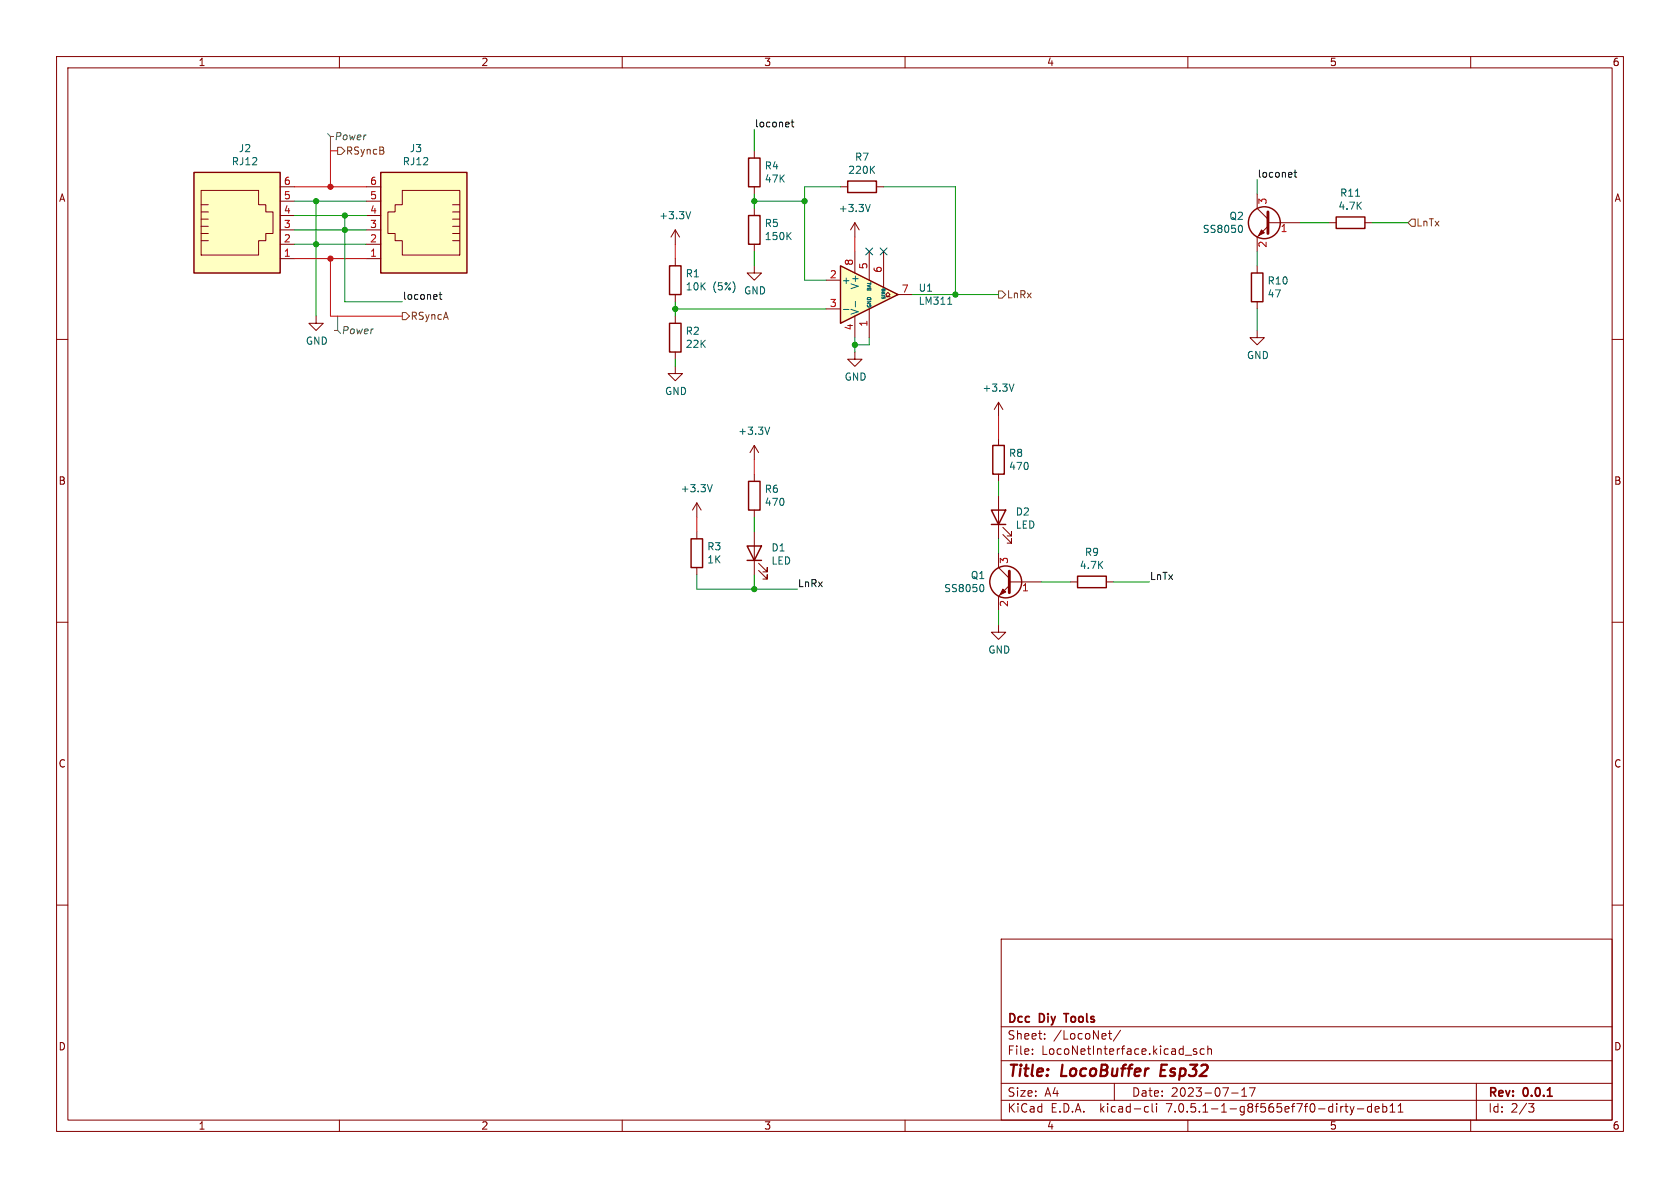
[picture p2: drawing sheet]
<svg xmlns="http://www.w3.org/2000/svg" width="297mm" height="210mm" viewBox="0 0 297 210" stroke-linecap="round" stroke-linejoin="round" font-family="sans-serif">
<g fill="none" stroke="#840000" stroke-width=".18">
<path d="M10 10h277v190h-277zM12 12h273v186h-273zM60 10v2M110 10v2M160 10v2M210 10v2M260 10v2M64.8 38.1h2.5M64.8 35.6h2.5M64.8 33h2.5M71.1 33.7h10.2v11.4h-10.2v-2.6h-1.3v-1.2h-1.2v-3.8h1.2v-1.3h1.3zM80 38.7h1.3"/>
<path d="M80 37.5h1.3M80 36.2h1.3M133.3 36.8v1.3M151.1 39.4l-.7 1.2M151.1 39.4v2.5M151.1 39.4l.8 1.2M222.2 34.3v2.5l2 1.9M224.2 39.4h5.7M234.9 39.4h1.3M241.3 39.4h1.3M10 60h2M64.8 45.7h2.5"/>
<path d="M64.8 43.2h2.5M64.8 40.6h2.5M80 42.5h1.3M80 41.3h1.3M80 40h1.3M119.4 40.6l-.8 1.3M119.4 40.6v2.6M119.4 45.7v1.3M119.4 52.1v1.2M119.4 40.6l.7 1.3M133.3 47v1.3h1.3l-1.3 1.2-1.2-1.2h1.2M133.3 43.2v1.3"/>
<path d="M222.2 47v1.3M222.2 53.3v1.3M224.2 40l-2 1.9v2.6M285 60h2M151.1 62.2v1.3h1.3l-1.3 1.3-1.2-1.3h1.2M176.5 71.1v2.6M176.5 77.5v1.2M176.5 71.1l-.7 1.3M176.5 71.1l.8 1.3M123.2 88.9l-.8 1.3M123.2 88.9v2.5M123.2 94v1.3"/>
<path d="M123.2 88.9l.8 1.3M133.3 94v7.6M134.1 99.6l1.5 1.5v-.8v.8h-.7M176.5 83.8v1.3M176.5 87.6v7.7M176.5 97.8v2.5l1.9 1.9M177.3 94.5l1.5 1.5v-.7v.7h-.7M177.3 93.2l1.5 1.5v-.7v.7h-.7M10 110h2M123.2 100.3v1.3M134.1 100.8l1.5 1.6v-.8v.8h-.7M176.5 110.5v1.3h1.3l-1.3 1.2-1.2-1.2h1.2"/>
<path d="M178.4 103.5l-1.9 1.9v2.6M178.4 102.9h5.7M189.2 102.9h1.3M195.6 102.9h1.2M285 110h2M10 160h2M285 160h2M177 166h108v32h-108zM60 198v2M110 198v2M160 198v2M177 194.5h108"/>
<path d="M177 191.5h108M177 187.5h108M177 181.5h108M182.5 186.3v.1M182.5 185.5v.1M184.7 183.6v.1M184.7 182.8v.1M196 182.7h.5M196.2 182.2v1.3l.3 .2M197 191.5v3M198.1 182.1l-1.3 2M202.5 196.5h.5"/>
<path d="M202.5 195.7h.5M203.7 195.1v1.3l.2 .2M204.5 195.1v.1M204.5 195.6v1M209.5 186.5h1.2M210 198v2M211.5 185.5l-.3-.1-.2 .2v.2l.5 .2v.3h-.5M212.9 185.5l-.4-.1-.3 .3v.4l.1 .2h.6M213.5 185.5l.2-.1 .4 .1 .1 .9M213.5 184.9v1.5M217.7 193.2h1.2M219.5 193.8h.9"/>
<path d="M219.5 192.7l.5-.4v1.5M220.9 192.3h1l-.7 1.5M237.7 195.6h.6M238 195.1v1.3l.3 .2M238.7 195.6l.3 1M239 196.6l-.1 .4-.2 .1M239.4 195.6l-.4 1M240 196h1.1M242.5 195.7l-.5-.1-.3 .3v.4l.2 .2h.6M242.5 195.1v1.5M243.1 196.1l.7-.1-.1-.3-.4-.1-.2 .2 .1 .7h.5M244.5 195.7l.4-.1 .3 .3v.4l-.2 .2h-.5"/>
<path d="M244.5 195.1v1.5M245.7 196.6h.9M245.7 195.5l.5-.4v1.5M247.2 196.6h.8M247.2 195.5l.4-.4v1.5M260 198v2M261 191.5v6.5M270.2 195.1h1l-.5 .6 .4 .1 .1 .5-.3 .3h-.4"/>
</g>
<path d="M273.6 193.8h.8" fill="none" stroke="#840000" stroke-width=".3"/>
<g fill="none" stroke="#840000" stroke-width=".25">
<path d="M67.3 30.5h15.2v17.8h-15.2zM132.3 38.1h2.1v5.1h-2.1zM236.2 38.4h5.1v2h-5.1zM118.4 47h2v5.1h-2zM221.2 48.3h2.1v5h-2.1zM175.5 78.7h2v5.1h-2zM122.2 95.3h2v5h-2zM132.1 96.5h2.5l-1.3 2.6zM132.1 99.1h2.5M175.3 90.2h2.5l-1.3 2.5zM175.3 92.7h2.5M190.5 101.9h5.1v2h-5.1z"/>
<circle cx="223.5" cy="39.4" r="2.82"/>
<circle cx="177.8" cy="102.9" r="2.82"/>
</g>
<path d="M122.1 37.4l-.4 1.3M153.9 36.1l-.5 1.3M219.3 39.8a.79 .79 0 0 1 0 1.3M179.3 67.9l-.5 1.3M125.9 85.7l-.4 1.2M173.6 103.3a.79 .79 0 0 1 0 1.3" fill="none" stroke="#006464" stroke-width=".18"/>
<path d="M67.3 30.5h15.2v17.8h-15.2z" fill="#ffffc2" stroke="#ffffc2" stroke-width=".18"/>
<path d="M224.2 37.5v3.8M178.4 101v3.8" fill="none" stroke="#840000" stroke-width=".51"/>
<g fill="#840000" stroke="#840000" stroke-width=".18">
<path d="M177.3 104.1l.5 .5-1 .6z"/>
<path d="M223 40.6l.5 .5-1 .6z"/>
</g>
<path d="M148.6 47l10.1 5.1-10.1 5.1z" fill="#ffffc2"/>
<path d="M34.3 30.5h15.2v17.8h-15.2zM132.3 27.9h2.1v5.1h-2.1zM149.9 32h5v2h-5zM118.4 57.2h2v5h-2zM148.6 47l10.1 5.1-10.1 5.1zM132.3 85.1h2.1v5.1h-2.1z" fill="none" stroke="#840000" stroke-width=".25"/>
<g fill="none" stroke="#840000" stroke-width=".18">
<path d="M35.6 38.7h1.2M35.6 37.5h1.2M35.6 36.2h1.2M35.6 33.7h10.1v2.5h1.3v1.3h1.3v3.8h-1.3v1.2h-1.3v2.6h-10.1zM49.5 38.1h2.6M49.5 35.6h2.6M49.5 33h2.6M133.3 26.7v1.2M133.3 33v1.3M148.6 33h1.3M154.9 33h1.3M35.6 42.5h1.2"/>
<path d="M35.6 41.3h1.2M35.6 40h1.2M49.5 45.7h2.6M49.5 43.2h2.6M49.5 40.6h2.6M55.9 55.9v1.3h1.2l-1.2 1.2-1.3-1.2h1.3M119.4 55.9v1.3M146 49.5h2.6M146 54.6h2.6M151.1 44.5v3.8M151.1 55.9v3.8M153.7 44.5v5"/>
<path d="M153.7 54.6v5.1M156.2 44.5v6.3M156.6 52.5h.4l-.4-.4 .4-.4 .4 .4-.4 .4h.4M158.7 52.1h2.6M222.2 58.4v1.3h1.3l-1.3 1.3-1.2-1.3h1.2M119.4 64.8v1.2h1.2l-1.2 1.3-1.3-1.3h1.3M119.4 62.2v1.3M133.3 78.7v2.6M133.3 78.7l-.7 1.3M133.3 78.7l.8 1.3M133.3 83.8v1.3M133.3 90.2v1.2"/>
</g>
<path d="M149.1 54.7h1M151.2 53.3v1M167.5 53.8h.8M136.1 75.5l-.5 1.3" fill="none" stroke="#006464" stroke-width=".18"/>
<path d="M34.3 30.5h15.2v17.8h-15.2z" fill="#ffffc2" stroke="#ffffc2" stroke-width=".18"/>
<path d="M57.9 23.6l.5 .5h.5h-.5v2.6M59.7 55.9v2.5h-.5h.5l.5 .5" fill="none" stroke="#484848" stroke-width=".18"/>
<path d="M59.7 26h.6l.7 .7-.7 .6h-.6zM249.6 38.7h.6v1.3h-.6l-.7-.6zM71.1 55.2h.7l.6 .7-.6 .6h-.7zM176.5 51.4h.7l.6 .7-.6 .6h-.7z" fill="none" stroke="#725600" stroke-width=".18"/>
<path d="M139.9 21.6h.4M140 21.2v1.1l.3 .1M228.8 30.5h.4M228.9 30.1v1l.3 .2M77.6 52.1h.5M77.8 51.6v1.1l.3 .2" fill="none" stroke="#0f0f0f" stroke-width=".18"/>
<g fill="none" stroke="#009600" stroke-width=".18">
<path d="M52.1 35.6h12.7M52.1 38.1h12.7M55.9 35.6v20.3M61 38.1v15.2h10.1M133.3 22.9v3.8M133.3 34.3v2.5M133.3 35.6h8.9M148.6 33h-6.4v16.5h3.8M156.2 33h12.7v19.1M222.2 31.8v2.5M229.9 39.4h5M242.6 39.4h6.3"/>
<path d="M52.1 40.6h12.7M52.1 43.2h12.7M119.4 54.6h26.6M119.4 53.3v2.6M133.3 44.5v2.5M151.1 59.7v2.5M153.7 59.7v1.3h-2.6M161.3 52.1h15.2M222.2 44.5v2.5M222.2 54.6v3.8M119.4 63.5v1.3M133.3 91.4v2.6"/>
<path d="M176.5 85.1v2.5M176.5 95.3v2.5M123.2 101.6v2.5h17.8M133.3 101.6v2.5M176.5 108v2.5M184.1 102.9h5.1M196.8 102.9h6.4"/>
</g>
<path d="M52.1 33h12.7M59.7 26.7h-1.3v6.3M52.1 45.7h12.7M58.4 45.7v10.2h12.7M119.4 43.2v2.5M151.1 41.9v2.6M176.5 73.7v3.8M123.2 91.4v2.6M133.3 81.3v2.5" fill="none" stroke="#f00" stroke-width=".18"/>
<path d="M153.1 43.8l1.2 1.3M154.3 43.8l-1.2 1.3M155.6 43.8l1.2 1.3M156.8 43.8l-1.2 1.3" fill="none" stroke="#000084" stroke-width=".18"/>
<g fill="#009600" stroke="#009600" stroke-width=".18">
<circle cx="61" cy="40.6" r=".46"/>
<circle cx="119.4" cy="54.6" r=".46"/>
<circle cx="55.9" cy="43.2" r=".46"/>
<circle cx="55.9" cy="35.6" r=".46"/>
<circle cx="61" cy="38.1" r=".46"/>
<circle cx="142.2" cy="35.6" r=".46"/>
<circle cx="168.9" cy="52.1" r=".46"/>
<circle cx="151.1" cy="61" r=".46"/>
<circle cx="133.3" cy="35.6" r=".46"/>
<circle cx="133.3" cy="104.1" r=".46"/>
</g>
<g fill="#f00" stroke="#f00" stroke-width=".18">
<circle cx="58.4" cy="45.7" r=".46"/>
<circle cx="58.4" cy="33" r=".46"/>
</g>
<g font-size="2.8" fill="#840000">
<text x="178" y="190.8">Title:</text>
<text x="187.5" y="190.8">LocoBuffer</text>
<text x="205.6" y="190.8">Esp32</text>
</g>
<g font-size="2.1" fill="#840000">
<text x="178" y="183.9">Sheet:</text>
<text x="178" y="181.1">Dcc</text>
<text x="183.7" y="181.1">Diy</text>
<text x="186.2" y="183.9">/LocoNet/</text>
<text x="188.6" y="181.1">Tools</text>
<text x="178" y="186.6">File:</text>
<text x="184" y="186.6">LocoNetInterface.kicad_sch</text>
<text x="178" y="196.8">KiCad</text>
<text x="178" y="194">Size:</text>
<text x="184.6" y="194">A4</text>
<text x="185.7" y="196.8">E.D.A.</text>
<text x="194.4" y="196.8">kicad-cli</text>
<text x="200" y="194">Date:</text>
<text x="206.2" y="196.8">7.0.5.1-1-g8f565ef7f0-dirty-deb11</text>
<text x="206.9" y="194">2023-07-17</text>
<text x="263" y="194.2">Rev:</text>
<text x="263" y="196.8">Id:</text>
<text x="267" y="196.8">2/3</text>
<text x="269.2" y="194.2">0.0.1</text>
</g>
<g font-size="1.8" fill="#840000">
<text x="35" y="11.8">1</text>
<text x="85" y="11.8">2</text>
<text x="135" y="11.8">3</text>
<text x="185" y="11.8">4</text>
<text x="235" y="11.8">5</text>
<text x="285" y="11.8">6</text>
<text x="10.4" y="35.8">A</text>
<text x="285.4" y="35.8">A</text>
<text x="10.3" y="85.8">B</text>
<text x="285.3" y="85.8">B</text>
<text x="10.3" y="135.8">C</text>
<text x="285.3" y="135.8">C</text>
<text x="10.3" y="185.8">D</text>
<text x="285.3" y="185.8">D</text>
<text x="35" y="199.8">1</text>
<text x="85" y="199.8">2</text>
<text x="135" y="199.8">3</text>
<text x="185" y="199.8">4</text>
<text x="235" y="199.8">5</text>
<text x="285" y="199.8">6</text>
</g>
<g font-size="1.8" fill="#0f0f0f">
<text x="133.3" y="22.6">loconet</text>
<text x="222.2" y="31.5">loconet</text>
<text x="71.1" y="53.1">loconet</text>
<text x="141" y="103.9">LnRx</text>
<text x="203.2" y="102.6">LnTx</text>
</g>
<g font-size="1.8" fill="#006464">
<text x="40.9" y="29.4">RJ12</text>
<text x="42.2" y="27.1">J2</text>
<text x="71.1" y="29.4">RJ12</text>
<text x="72.4" y="27.1">J3</text>
<text x="151.1" y="28.6">R7</text>
<text x="135.1" y="30.1">R4</text>
<text x="135.1" y="32.4">47K</text>
<text x="149.9" y="30.9">220K</text>
<text x="236.9" y="34.9">R11</text>
<text x="116.5" y="38.9">+3.3V</text>
<text x="135.1" y="40.3">R5</text>
<text x="148.2" y="37.7">+3.3V</text>
<text x="212.6" y="41.3">SS8050</text>
<text x="217.3" y="39">Q2</text>
<text x="236.5" y="37.2">4.7K</text>
<text x="135.1" y="42.6">150K</text>
<text x="121.2" y="49.2">R1</text>
<text x="121.2" y="51.5">10K</text>
<text x="125.9" y="51.5">(5%)</text>
<text x="131.5" y="52.2">GND</text>
<text x="148.7" y="50.4">+</text>
<text x="152" y="51.2" transform="rotate(-90 152 51.2)">V+</text>
<text x="162.3" y="51.7">U1</text>
<text x="224" y="50.5">R10</text>
<text x="224" y="52.8">47</text>
<text x="121.2" y="59.3">R2</text>
<text x="152" y="55.8" transform="rotate(-90 152 55.8)">V-</text>
<text x="162.3" y="54">LM311</text>
<text x="54" y="61.1">GND</text>
<text x="121.2" y="61.7">22K</text>
<text x="220.4" y="63.6">GND</text>
<text x="117.5" y="70">GND</text>
<text x="149.3" y="67.4">GND</text>
<text x="173.6" y="69.4">+3.3V</text>
<text x="130.4" y="77">+3.3V</text>
<text x="178.3" y="80.9">R8</text>
<text x="178.3" y="83.2">470</text>
<text x="120.3" y="87.2">+3.3V</text>
<text x="135.1" y="87.3">R6</text>
<text x="135.1" y="89.6">470</text>
<text x="179.5" y="91.3">D2</text>
<text x="179.5" y="93.6">LED</text>
<text x="125" y="97.4">R3</text>
<text x="125" y="99.8">1K</text>
<text x="136.3" y="97.7">D1</text>
<text x="136.3" y="100">LED</text>
<text x="190.8" y="100.7">4.7K</text>
<text x="191.7" y="98.4">R9</text>
<text x="166.9" y="104.8">SS8050</text>
<text x="171.6" y="102.5">Q1</text>
<text x="174.7" y="115.7">GND</text>
</g>
<g font-size="1.8" fill="#484848">
<text x="59" y="25">Power</text>
<text x="60.3" y="59.2">Power</text>
</g>
<g font-size="1.8" fill="#725600">
<text x="61.1" y="27.5">RSyncB</text>
<text x="250.3" y="40.2">LnTx</text>
<text x="177.9" y="52.9">LnRx</text>
<text x="72.5" y="56.7">RSyncA</text>
</g>
<g font-size="1.8" fill="#a90000">
<text x="50.1" y="35.3">5</text>
<text x="50.1" y="32.8">6</text>
<text x="65.4" y="35.3">5</text>
<text x="65.4" y="32.8">6</text>
<text x="50.1" y="40.4">3</text>
<text x="50.1" y="37.8">4</text>
<text x="65.4" y="40.4">3</text>
<text x="65.4" y="37.8">4</text>
<text x="224.2" y="36.2" transform="rotate(-90 224.2 36.2)">3</text>
<text x="226.3" y="41.3">1</text>
<text x="50.1" y="45.5">1</text>
<text x="50.1" y="42.9">2</text>
<text x="65.4" y="45.5">1</text>
<text x="65.4" y="42.9">2</text>
<text x="150.9" y="47" transform="rotate(-90 150.9 47)">8</text>
<text x="153.4" y="47.7" transform="rotate(-90 153.4 47.7)">5</text>
<text x="224.2" y="43.8" transform="rotate(-90 224.2 43.8)">2</text>
<text x="146.7" y="49.3">2</text>
<text x="156" y="48.3" transform="rotate(-90 156 48.3)">6</text>
<text x="159.4" y="51.8">7</text>
<text x="146.7" y="54.4">3</text>
<text x="150.9" y="58.5" transform="rotate(-90 150.9 58.5)">4</text>
<text x="153.4" y="57.8" transform="rotate(-90 153.4 57.8)">1</text>
<text x="178.4" y="99.7" transform="rotate(-90 178.4 99.7)">3</text>
<text x="178.4" y="107.3" transform="rotate(-90 178.4 107.3)">2</text>
<text x="180.6" y="104.8">1</text>
</g>
<g font-size=".9" fill="#006464">
<text x="154.1" y="51.5" transform="rotate(-90 154.1 51.5)">BAL</text>
<text x="154.1" y="54.5" transform="rotate(-90 154.1 54.5)">GND</text>
</g>
<text font-size=".7" fill="#006464" x="156.6" y="53" transform="rotate(-90 156.6 53)">STRB</text>
</svg>
